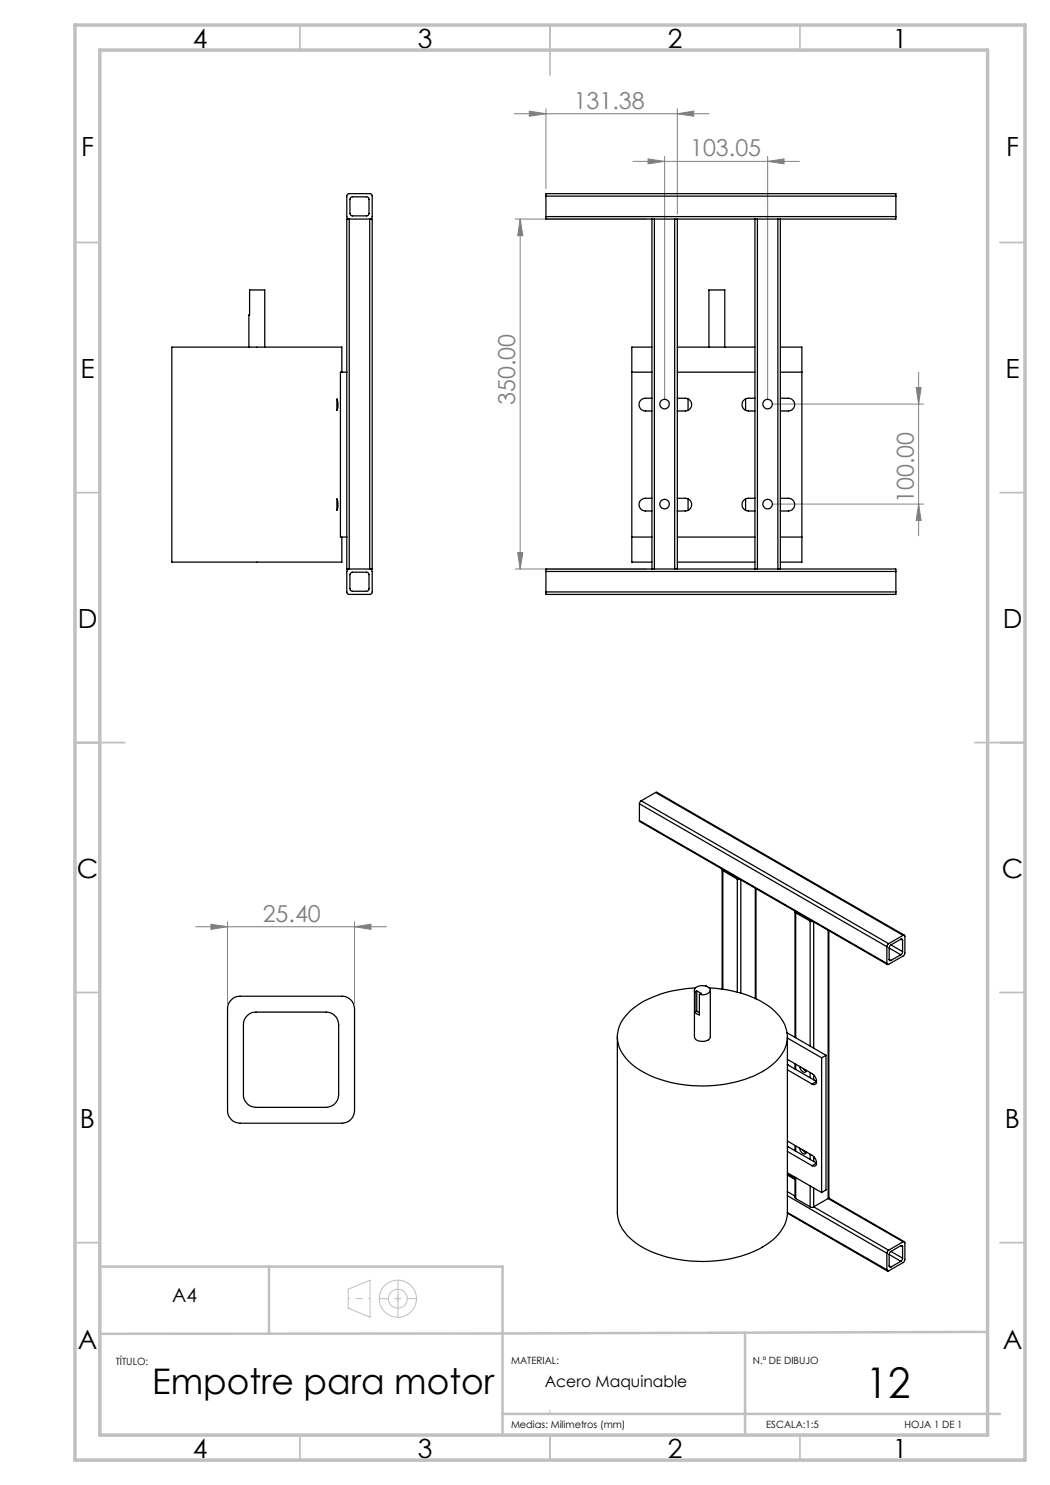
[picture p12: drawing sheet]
<svg xmlns="http://www.w3.org/2000/svg" width="210mm" height="297mm" viewBox="0 0 210 297" stroke-linecap="round" stroke-linejoin="round" font-family="sans-serif">
<g fill="none" stroke="#c0c0c0" stroke-width=".2">
<path d="M69.6 257.8l4.4-1.8v7.5l-4.4-1.9zM110 282v.8"/>
<circle cx="79.6" cy="259.7" r="3.7"/>
<circle cx="79.6" cy="259.7" r="1.89"/>
</g>
<g fill="none" stroke="#808080" stroke-width=".2">
<path d="M102.8 22.8h39M105.9 22.2l3.3 .6-3.3 .4zM109.2 21.7v16M126.6 32.3h33.3M129.6 31.8l3.3 .5-3.3 .5zM132.9 31.3v48.5M135.5 22.8l3.2-.6v1zM135.5 21.7v21.1M153.5 32.3l3.3-.5v1zM153.5 31.3v48.5M103 43.8h26.4M104 43.8l.6 3.3h-1.1z"/>
<path d="M104 43.8v70M183.2 77.5h1l-.5 3.3zM183.7 74.5v32.7M154.5 80.8h30.2M103 113.8h26.4M103.5 110.5h1.1l-.6 3.3zM154.5 100.8h30.2M183.7 100.8l.5 3.3h-1zM39.2 185.3h38.1M42.2 184.9l3.3 .4-3.3 .6zM45.5 184.4v16.3M70.9 185.3l3.3-.4v1z"/>
<path d="M70.9 184.4v16.3"/>
</g>
<path d="M75.9 259.7h7.4M79.6 263.4v-7.4" fill="none" stroke="#c0c0c0" stroke-width=".2" stroke-dasharray="15.2 1.3 1.3 1.3" stroke-dashoffset="13.4"/>
<path d="M79.6 257.8v3.8" fill="none" stroke="#c0c0c0" stroke-width=".2" stroke-dasharray="15.2 1.3 1.3 1.3"/>
<path d="M74 259.7h-4.3" fill="none" stroke="#c0c0c0" stroke-width=".2" stroke-dasharray="15.2 1.3 1.3 1.3" stroke-dashoffset="15"/>
<g fill="none" stroke="#c0c0c0" stroke-width=".35">
<path d="M60 5v5M110 5v10M160 5v5M15 48.5h5M200 48.5h5M15 98.5h5M200 98.5h5M15 148.5h10M195 148.5h10M15 198.5h5M200 198.5h5M15 248.5h5"/>
<path d="M200 248.5h5M60 287v5M110 287v5M160 287v5"/>
</g>
<path d="M53.8 253.3v13.4M149 266.6v20.4M197.5 266.4l-97 .3-80.5 .1M20 287v-33.7h80.5v33.7M100.5 282.8h99.5" fill="none" stroke="#c0c0c0" stroke-width=".5"/>
<path d="M15 5h190v287h-190zM20 10h177.5v277h-177.5z" fill="none" stroke="#c0c0c0" stroke-width=".7"/>
<g fill="#808080">
<path d="M135.5 22.8l3.2-.6v1zM105.9 22.2l3.3 .6-3.3 .4zM70.9 185.3l3.3-.4v1zM42.2 184.9l3.3 .4-3.3 .6z"/>
<path d="M129.6 31.8l3.3 .5-3.3 .5zM153.5 32.3l3.3-.5v1z"/>
<path d="M183.7 100.8l.5 3.3h-1zM183.2 77.5h1l-.5 3.3z"/>
<path d="M104 43.8l.6 3.3h-1.1zM103.5 110.5h1.1l-.6 3.3z"/>
</g>
<g fill="none" stroke="#000" stroke-width=".25">
<path d="M70.1 39.5l.3-.1h3l.3 .2 .1 3.2-.2 .3-3.2 .1-.3-.2-.1-.3v-2.8zM109.2 39.2v-.5h70v.5M109.2 39.2v4.1M109.2 39.2h70M179.2 39.2v4.1M69.8 43.8h-.4v70h.4M69.8 43.8l-.3-.1-.1-.4v-4.1l.1-.3 .3-.2h4.2l.4 .4v4.3l-.2 .3-.3 .1M69.8 43.8v70M69.8 43.8h4.1M73.9 43.8h.5v70h-.5M73.9 43.8v70M109.2 43.3v.5h21.2"/>
<path d="M109.2 43.3h70M130.4 43.8h.5M130.4 43.8v70M130.9 43.8h4M130.9 43.8v70M134.9 43.8h.6M134.9 43.8v70M135.5 43.8h15.5M135.5 43.8v70M151 43.8h.5M151 43.8v70M151.5 43.8h4.1"/>
<path d="M151.5 43.8v70M155.6 43.8h.5M155.6 43.8v70M156.1 43.8v70M179.2 43.3v.5h-23.1M49.8 69.4l.1-11.4h3.1v11.4M67.4 79.8l.2 1-.2 1.3zM68.4 74.4v-5h-34v43h34v-5M69.4 74.4h-1.3v33h1.3M126.4 74.4h4M130.4 79.7a2.41 2.41 0 0 0-2.2 .3 1.27 1.27 0 0 0-.3 1.4 1.27 1.27 0 0 0 1.2 .8h1.3M130.4 69.4h-4v43h4"/>
<path d="M135.5 79.7h1.6a1.27 1.27 0 0 1 1.2 1.2 1.27 1.27 0 0 1-1.2 1.3h-1.6M135.5 69.4h15.5M135.5 74.4h15.5M137.6 79.8v2.3M141.8 69.4v-11.4h3.2v11.4M149.1 79.8v2.3M151 79.7a2.41 2.41 0 0 0-2.2 .3 1.27 1.27 0 0 0-.3 1.4 1.27 1.27 0 0 0 1.2 .8h1.3M156.1 79.7h1.6a1.27 1.27 0 0 1 1.2 1.2 1.27 1.27 0 0 1-1.2 1.3h-1.6M156.1 69.4h4.3v43h-4.3M156.1 74.4h4.3M67.4 99.8l.2 1-.2 1.3zM130.4 99.7a2.41 2.41 0 0 0-2.2 .3 1.27 1.27 0 0 0-.3 1.4 1.27 1.27 0 0 0 1.2 .8h1.3"/>
<path d="M135.5 99.7h1.6a1.27 1.27 0 0 1 1.2 1.2 1.27 1.27 0 0 1-1.2 1.3h-1.6M137.6 99.8v2.3M149.1 99.8v2.3M151 99.7a2.41 2.41 0 0 0-2.2 .3 1.27 1.27 0 0 0-.3 1.4 1.27 1.27 0 0 0 1.2 .8h1.3M156.1 99.7h1.6a1.27 1.27 0 0 1 1.2 1.2 1.27 1.27 0 0 1-1.2 1.3h-1.6M69.8 113.8l-.3 .1-.1 .4v4.1l.1 .3 .3 .2h4.2l.4-.4v-4.3l-.1-.3-.4-.1M69.8 113.8h4.1M70.1 114.6l.4-.2h2.8l.4 .2 .1 .3-.1 3.1-.3 .2h-3l-.3-.1-.1-.3v-2.9zM109.2 118.4v.5h70v-.5M109.2 114.3v4.1M109.2 118.4h70M109.2 114.3h70"/>
<path d="M126.4 107.4h4M130.4 113.8h.5M130.4 113.8h-21.2v.5M130.9 113.8h4M134.9 113.8h.6M135.5 112.4h15.5M135.5 107.4h15.5M135.5 113.8h15.5M151 113.8h.5M151.5 113.8h4.1M155.6 113.8h.5M156.1 113.8h23.1v.5"/>
<path d="M156.1 107.4h4.3M179.2 114.3v4.1M131.1 158.5h.3l49.5 28.5M131.1 158.5l49.5 28.6M131.1 158.5l-2.9 1.7M127.9 164.1l.1 .2 49.5 28.6M127.9 160.8l49.5 28.5M127.9 164.1l49.5 28.6M127.9 160.8v3.3M128.2 160.2l-.3 .6M128.2 160.2l49.5 28.5M144.4 174v23.8"/>
<path d="M144.5 173.8l.1 .3M144.6 174.1l2.9 1.7M144.6 174.1v23.7M147.5 175.8l.5 .1M147.5 175.8v22.6M148.2 176v22.6M151.1 177.7v22M151.2 177.7v22.1M46.2 200a2.19 2.19 0 0 1 1.8-.8h20.4a2.53 2.53 0 0 1 2.5 2.6v20.3a2.53 2.53 0 0 1-2.5 2.5h-20.4a2.53 2.53 0 0 1-2.5-2.5v-20.3a2.32 2.32 0 0 1 .7-1.8zM138.9 198v9.4a1.46 1.46 0 0 0 1.8 .9l.9-.3 .5-.5v-9.5M139 198.4l-.1-.2a1.41 1.41 0 0 1 2-1l.6 .1a.7 .7 0 0 1 .6 .7 .7 .7 0 0 1-.6 .7l-.9 .3-.7-.1M139 198.4v4.1"/>
<path d="M139.1 197.6a21.2 21.2 0 0 0-13.1 4.6 6.5 6.5 0 0 0-1.9 7.9 13.1 13.1 0 0 0 8.1 5.8 26.9 26.9 0 0 0 20.3-1.6 8.7 8.7 0 0 0 5-6.8 8.4 8.4 0 0 0-4.8-6.9 24.5 24.5 0 0 0-10.8-3M139.3 198.2l-.3 .2M139.3 198.2l1 .5-.4 .2M139.3 198.2v4M139.9 198.9v4.1l-.9-.5M141.1 197.2l.3 .1M141.7 197.5l.2 .1M159 182.3v25.2M159 182.2l.1 .4M159.1 182.6l2.9 1.6M159.1 182.6v24.9M162 184.2l.6 .1"/>
<path d="M162 184.2v25M162.7 184.4v25.2M165.6 186.1v53.6M165.8 186.2v53.4l-.2 .1M177.4 189.3v3.4M177.7 188.7l-.3 .6M177.8 191.9l.2 .3 .2-.1M177.8 189.6l2.4 1.4M177.8 189.6v2.3M177.8 191.9l.4 .2M178.2 189l-.4 .6M178.2 189l2.3 1.3"/>
<path d="M180.2 187.9l.2-.1 .1 .2M180.2 191l-2 1.1M180.2 187.9l-2 1.1M180.2 187.9l.3 .1M180.5 190.3v.3l-.3 .4M180.5 188v2.3M180.6 187.1l.2-.1 .2 .2v3.5l-.2 .3-3.2 1.9-.2-.2M180.6 187.1l-2.9 1.6M49.4 203.2a2.19 2.19 0 0 1 1.8-.8h14a2.53 2.53 0 0 1 2.5 2.5v14.1a2.53 2.53 0 0 1-2.5 2.5h-14a2.53 2.53 0 0 1-2.5-2.5v-14.1a2.32 2.32 0 0 1 .7-1.7zM123.5 207.4v35.1a7.6 7.6 0 0 0 3.7 6.1 24.6 24.6 0 0 0 16.7 3.5 18.6 18.6 0 0 0 11.8-5.2 6.6 6.6 0 0 0 1.8-4.4M139.3 202.2l.6 .4M139.3 202.2l-.3 .3"/>
<path d="M157.4 206.5l7.8 4.6M157.5 211.9l4.9 2.8a1.69 1.69 0 0 1 .8 2.1l-.4 .1-.4-.1M157.5 207.4v35.1M157.5 207.6l6.8 4M157.5 214l4.9 2.8M157.5 212.9l.2 .1M157.7 213l5.6 3.3-.9 .5M157.7 213l-.2 .1M159 212.8v1M159.1 212.9v1M159.9 213.3a1.2 1.2 0 0 0 1.1 1.2l.3-.4M160.6 213.7l.7 .5"/>
<path d="M162 214.5v1M162.7 215v1M164.3 211.6v26.9M165.2 211.1l-.9 .5M165.2 211.1v26.9l-.9 .5M157.5 228.2l4.9 2.9a1.69 1.69 0 0 1 .8 2l-.4 .2-.4-.2M157.5 234.8l1.5 .9M157.5 234.6l6.8 3.9M157.5 230.3l4.9 2.8M157.5 229.2l.2 .2M157.5 238.3l1.5 .9M157.5 239.1l19.9 11.5"/>
<path d="M157.5 235l1.5 .9M157.7 229.4l5.6 3.2-.9 .5M157.7 229.4l-.2 .1M159 235.4v4.1l.1 .2M159 229.1v1M159.1 239.7l2.9 1.7M159.1 229.2v1M159.1 235.5v4.2M159.9 229.6a1.08 1.08 0 0 0 1.2 1.1l.2-.3M160.6 230l.7 .5M162 230.9v1M162 237.2v4.2"/>
<path d="M162.7 231.3v1M162.7 237.6v3.8M165.6 239.7l-2.9 1.7M165.6 239.7l15 8.7M165.7 239.6l15.2 8.8M157.5 242.6l20 11.6M157.5 242.5l19.9 11.5M162 241.4l.3 .1 .4-.1M162.7 241.4l15 8.6M177.4 250.6v3.4M177.7 250l-.3 .6M177.8 253.2a.21 .21 0 0 0 .1 .2 .21 .21 0 0 0 .3 0"/>
<path d="M177.8 250.9v2.3M177.8 253.2l.4 .2M177.8 250.9l2.4 1.4M178.2 250.3l-.4 .6M178.2 250.3l2.3 1.3M180.2 249.1h.2l.1 .2M180.2 252.3l-2 1.1M180.2 249.1l-2 1.2M180.2 249.1l.3 .2M180.5 251.6v.3l-.3 .4M180.5 249.3v2.3M180.6 248.4l.2-.1 .2 .2v3.5l-.2 .3-3.1 1.9a.21 .21 0 0 1-.2 0 .21 .21 0 0 1-.1-.2"/>
<path d="M180.6 248.4l-2.9 1.6"/>
<circle cx="132.9" cy="80.8" r=".95"/>
<circle cx="153.5" cy="80.8" r=".94"/>
<circle cx="132.9" cy="100.8" r=".95"/>
<circle cx="153.5" cy="100.8" r=".94"/>
</g>
<text font-size="8.5" x="173.1" y="279.6">12</text>
<text font-size="7.1" x="30.4" y="278.8">Empotre para motor</text>
<g font-size="5.3">
<text x="38.5" y="9.5">4</text>
<text x="83.5" y="9.5">3</text>
<text x="133.6" y="9.5">2</text>
<text x="178.6" y="9.5">1</text>
<text x="16.2" y="31.3">F</text>
<text x="201.2" y="31.3">F</text>
<text x="16.1" y="75.5">E</text>
<text x="201.1" y="75.5">E</text>
<text x="15.5" y="125.5">D</text>
<text x="200.5" y="125.5">D</text>
<text x="15.4" y="175.5">C</text>
<text x="200.4" y="175.5">C</text>
<text x="16" y="225.5">B</text>
<text x="201" y="225.5">B</text>
<text x="15.5" y="269.8">A</text>
<text x="200.5" y="269.8">A</text>
<text x="38.5" y="291.5">4</text>
<text x="83.5" y="291.5">3</text>
<text x="133.6" y="291.5">2</text>
<text x="178.6" y="291.5">1</text>
</g>
<g font-size="4.7" fill="#808080">
<text x="114.7" y="21.7">131.38</text>
<text x="138" y="31.2">103.05</text>
<text x="103" y="81" transform="rotate(-90 103 81)">350.00</text>
<text x="182.7" y="100.6" transform="rotate(-90 182.7 100.6)">100.00</text>
<text x="52.5" y="184.3">25.40</text>
</g>
<text font-size="3.9" x="34.4" y="260.4">A4</text>
<text font-size="3.2" x="108.9" y="277.4">Acero Maquinable</text>
<g font-size="2">
<text x="23.2" y="273">TÍTULO:</text>
<text x="102.2" y="272.9">MATERIAL:</text>
<text x="150.6" y="272.9">N.º DE DIBUJO</text>
<text x="102.2" y="285.6">Medias: Milimetros (mm)</text>
<text x="153.2" y="285.6">ESCALA:1:5</text>
<text x="180.9" y="285.6">HOJA 1 DE 1</text>
</g>
</svg>
